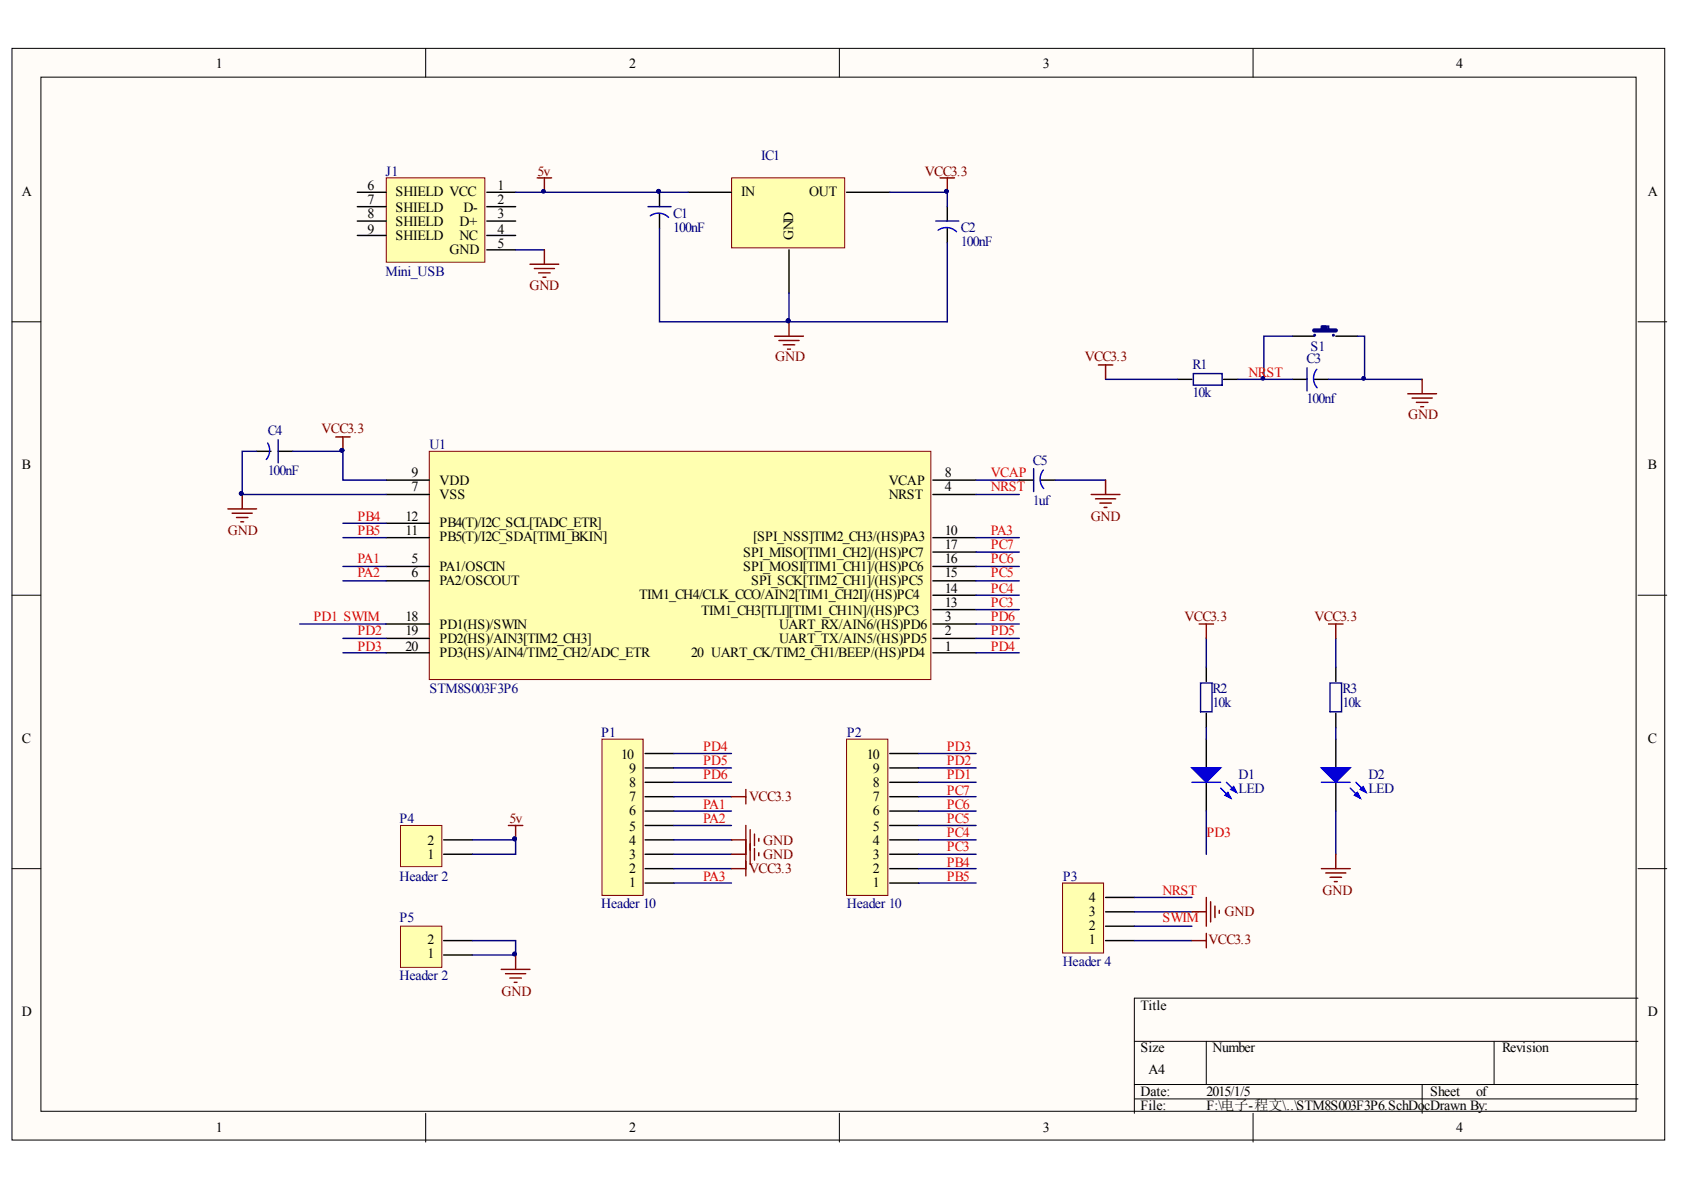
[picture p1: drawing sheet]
# Altium project STM8S003F3P6.PrjPCB
1 sheet, 19 parts. Net scope: global (net labels, ports and power ports of the same name join across sheets).
Board file: STM8S003F3P6.PcbDoc

## Sheet STM8S003F3P6.SchDoc
size A4

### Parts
C1  value 100nF  [C0805]  (hidden comment: Capacitor)
C2  value 100nF  [C0805]  (hidden comment: Capacitor)
C3  value 100nf  [C0805]  (hidden comment: Capacitor)
C4  value 100nF  [C0805]  (hidden comment: Capacitor)
C5  value 1uf  [C0805]  (hidden comment: Capacitor)
D1  LED  [0805D]
D2  LED  [0805D]
IC1  ASM1117  [SOT-223]  (value not drawn)
J1  Mini_USB  [Mini_USB]
P1  Header 10  [HDR1X10]
P2  Header 10  [HDR1X10]
P3  Header 4  [HDR1X4]
P4  Header 2  [HDR1X2]
P5  Header 2  [HDR1X2]
R1  value 10k  [R0805]  (hidden comment: Resistor)
R2  value 10k  [R0805]  (hidden comment: Resistor)
R3  value 10k  [R0805]  (hidden comment: Resistor)
S1  Switch  [TD-19XA]  (value not drawn)
U1  STM8S003F3P6  [STM8S003F3P6]

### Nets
5v: C1.1 IC1.3(IN) J1.1(VCC) P4.1 P4.2
GND: C1.2 C2.2 C3.2 C4.2 C5.2 D2.2(K) IC1.1(GND) J1.5(GND) P1.3 P1.4 P3.3 P5.1 P5.2 S1.2 U1.7(VSS)
VCC3.3: C2.1 C4.1 IC1.2(OUT) P1.2 P1.7 P3.1 R1.2 R2.2 R3.2 U1.9(VDD)
NRST: C3.1 P3.4 R1.1 S1.1 U1.4(NRST)
PA1: P1.6 U1.5(PA1/OSCIN)
PA2: P1.5 U1.6(PA2/OSCOUT)
PA3: P1.1 U1.10([SPI_NSS]TIM2_CH3/(HS)PA3)
PB4: P2.2 U1.12(PB4(T)/I2C_SCL[TADC_ETR])
PB5: P2.1 U1.11(PB5(T)/I2C_SDA[TIMI_BKIN])
PC3: P2.3 U1.13(TIM1_CH3[TLI][TIM1_CH1N]/(HS)PC3)
PC4: P2.4 U1.14(TIM1_CH4/CLK_CCO/AIN2[TIM1_CH2I]/(HS)PC4)
PC5: P2.5 U1.15(SPI_SCK[TIM2_CH1]/(HS)PC5)
PC6: P2.6 U1.16(SPI_MOSI[TIM1_CH1]/(HS)PC6)
PC7: P2.7 U1.17(SPI_MISO[TIM1_CH2]/(HS)PC7)
PD1: P2.8 P3.2 U1.18(PD1(HS)/SWIN)  [also labelled SWIM]
PD2: P2.9 U1.19(PD2(HS)/AIN3[TIM2_CH3])
PD3: D1.2(K) P2.10 U1.20(PD3(HS)/AIN4/TIM2_CH2/ADC_ETR)
PD4: P1.10 U1.1(20__UART_CK/TIM2_CH1/BEEP/(HS)PD4)
PD5: P1.9 U1.2(UART_TX/AIN5/(HS)PD5)
PD6: P1.8 U1.3(UART_RX/AIN6/(HS)PD6)
VCAP: C5.1 U1.8(VCAP)
NetD1_1: D1.1(A) R2.1
NetD2_1: D2.1(A) R3.1

Not connected (* = marked no-connect by the designer): J1 2(D-) 3(D+) 4(NC) 6(SHIELD) 7(SHIELD) 8(SHIELD) 9(SHIELD)
